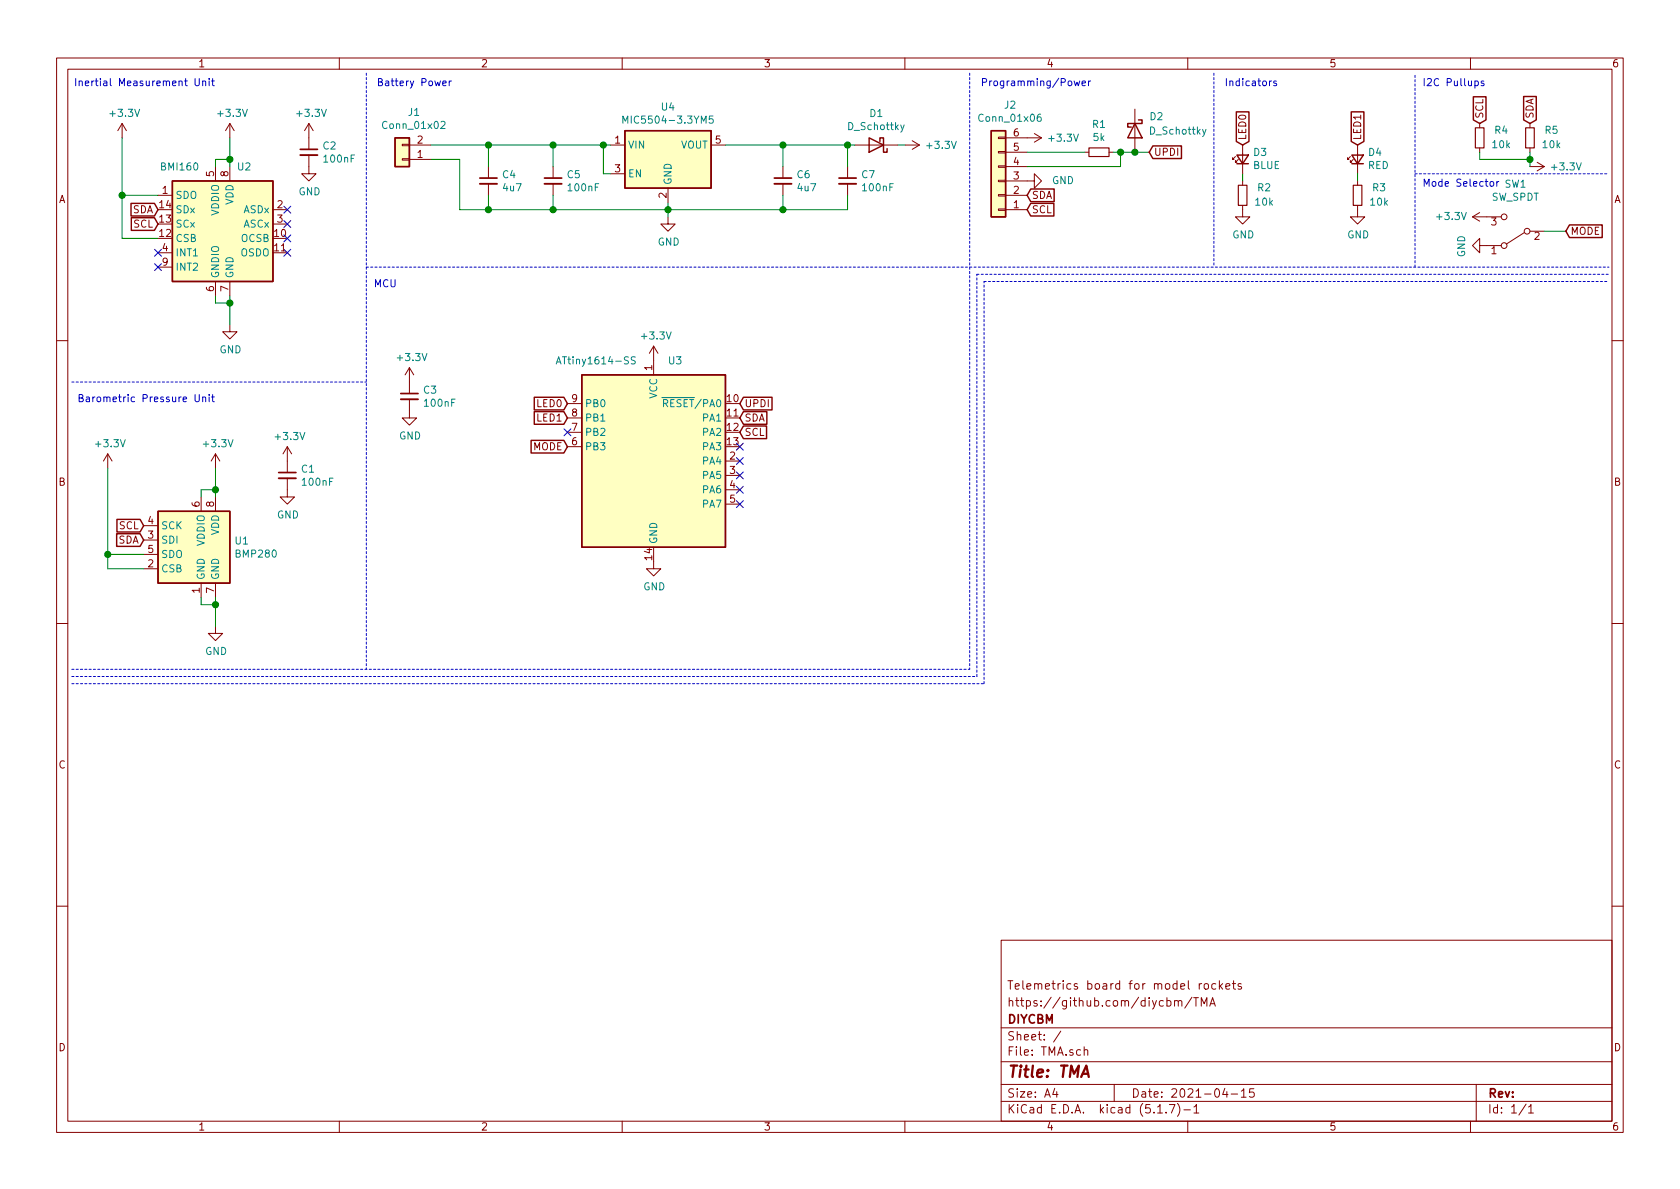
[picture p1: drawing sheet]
EESchema Schematic File Version 4
EELAYER 30 0
EELAYER END
$Descr A4 11693 8268
encoding utf-8
Sheet 1 1
Title "TMA"
Date "2021-04-15"
Rev ""
Comp "DIYCBM "
Comment1 "https://github.com/diycbm/TMA"
Comment2 "Telemetrics board for model rockets"
Comment3 ""
Comment4 ""
$EndDescr
$Comp
L Sensor_Motion:BMI160 U2
U 1 1
P 1600 1550
F 0 "U2" H 1700 1950 50  0000 C CNN
F 1 "BMI160" H 1250 1950 50  0000 C CNN
F 2 "Package_LGA:Bosch_LGA-14_3x2.5mm_P0.5mm" H 1600 1550 50  0001 C CNN
F 3 "https://ae-bst.resource.bosch.com/media/_tech/media/datasheets/BST-BMI160-DS000.pdf" H 900 2400 50  0001 C CNN
	1    1600 1550
	1    0    0    -1  
$EndComp
Wire Wire Line
	1500 1150 1500 1100
Wire Wire Line
	1500 1100 1600 1100
Wire Wire Line
	1600 1100 1600 1150
Connection ~ 1600 1100
Wire Wire Line
	1500 2050 1500 2100
Wire Wire Line
	1500 2100 1600 2100
Wire Wire Line
	1600 2100 1600 2050
Connection ~ 1600 2100
$Comp
L power:+3.3V #PWR0101
U 1 1
P 1600 950
F 0 "#PWR0101" H 1600 800 50  0001 C CNN
F 1 "+3.3V" H 1615 1123 50  0000 C CNN
F 2 "" H 1600 950 50  0001 C CNN
F 3 "" H 1600 950 50  0001 C CNN
	1    1600 950 
	1    0    0    -1  
$EndComp
$Comp
L power:GND #PWR0102
U 1 1
P 1600 2250
F 0 "#PWR0102" H 1600 2000 50  0001 C CNN
F 1 "GND" H 1605 2077 50  0000 C CNN
F 2 "" H 1600 2250 50  0001 C CNN
F 3 "" H 1600 2250 50  0001 C CNN
	1    1600 2250
	1    0    0    -1  
$EndComp
NoConn ~ 1100 1750
NoConn ~ 1100 1850
NoConn ~ 2000 1750
NoConn ~ 2000 1650
NoConn ~ 2000 1550
NoConn ~ 2000 1450
Text GLabel 1100 1450 0    50   Input ~ 0
SDA
Text GLabel 1100 1550 0    50   Input ~ 0
SCL
Wire Wire Line
	1100 1350 850  1350
Wire Wire Line
	850  1350 850  1650
Wire Wire Line
	850  1650 1100 1650
$Comp
L power:+3.3V #PWR0103
U 1 1
P 850 950
F 0 "#PWR0103" H 850 800 50  0001 C CNN
F 1 "+3.3V" H 865 1123 50  0000 C CNN
F 2 "" H 850 950 50  0001 C CNN
F 3 "" H 850 950 50  0001 C CNN
	1    850  950 
	1    0    0    -1  
$EndComp
Wire Wire Line
	850  950  850  1350
Connection ~ 850  1350
Text Notes 1500 600  2    50   ~ 0
Inertial Measurement Unit
$Comp
L Sensor_Pressure:BMP280 U1
U 1 1
P 1400 3850
F 0 "U1" H 1630 3946 50  0000 L CNN
F 1 "BMP280" H 1630 3855 50  0000 L CNN
F 2 "Package_LGA:Bosch_LGA-8_2x2.5mm_P0.65mm_ClockwisePinNumbering" H 1400 3150 50  0001 C CNN
F 3 "https://ae-bst.resource.bosch.com/media/_tech/media/datasheets/BST-BMP280-DS001.pdf" H 1400 3850 50  0001 C CNN
	1    1400 3850
	1    0    0    -1  
$EndComp
Wire Wire Line
	1400 3450 1400 3400
Wire Wire Line
	1400 3400 1500 3400
Wire Wire Line
	1500 3400 1500 3450
Connection ~ 1500 3400
Wire Wire Line
	1400 4150 1400 4200
Wire Wire Line
	1400 4200 1500 4200
Wire Wire Line
	1500 4200 1500 4150
Connection ~ 1500 4200
$Comp
L power:+3.3V #PWR0104
U 1 1
P 1500 3250
F 0 "#PWR0104" H 1500 3100 50  0001 C CNN
F 1 "+3.3V" H 1515 3423 50  0000 C CNN
F 2 "" H 1500 3250 50  0001 C CNN
F 3 "" H 1500 3250 50  0001 C CNN
	1    1500 3250
	1    0    0    -1  
$EndComp
$Comp
L power:GND #PWR0105
U 1 1
P 1500 4350
F 0 "#PWR0105" H 1500 4100 50  0001 C CNN
F 1 "GND" H 1505 4177 50  0000 C CNN
F 2 "" H 1500 4350 50  0001 C CNN
F 3 "" H 1500 4350 50  0001 C CNN
	1    1500 4350
	1    0    0    -1  
$EndComp
Text Notes 1500 2800 2    50   ~ 0
Barometric Pressure Unit
Text GLabel 1000 3750 0    50   Input ~ 0
SDA
Text GLabel 1000 3650 0    50   Input ~ 0
SCL
$Comp
L power:+3.3V #PWR0106
U 1 1
P 750 3250
F 0 "#PWR0106" H 750 3100 50  0001 C CNN
F 1 "+3.3V" H 765 3423 50  0000 C CNN
F 2 "" H 750 3250 50  0001 C CNN
F 3 "" H 750 3250 50  0001 C CNN
	1    750  3250
	1    0    0    -1  
$EndComp
Wire Wire Line
	750  3250 750  3850
Wire Wire Line
	750  3850 1000 3850
Wire Wire Line
	750  3850 750  3950
Wire Wire Line
	750  3950 1000 3950
Connection ~ 750  3850
Wire Notes Line
	500  2650 2550 2650
Text Notes 2600 2000 0    50   ~ 0
MCU
Wire Wire Line
	1500 3250 1500 3400
Wire Wire Line
	1500 4200 1500 4350
$Comp
L Device:C_Small C1
U 1 1
P 2000 3300
F 0 "C1" H 2092 3346 50  0000 L CNN
F 1 "100nF" H 2092 3255 50  0000 L CNN
F 2 "" H 2000 3300 50  0001 C CNN
F 3 "~" H 2000 3300 50  0001 C CNN
	1    2000 3300
	1    0    0    -1  
$EndComp
$Comp
L power:+3.3V #PWR01
U 1 1
P 2000 3200
F 0 "#PWR01" H 2000 3050 50  0001 C CNN
F 1 "+3.3V" H 2015 3373 50  0000 C CNN
F 2 "" H 2000 3200 50  0001 C CNN
F 3 "" H 2000 3200 50  0001 C CNN
	1    2000 3200
	1    0    0    -1  
$EndComp
$Comp
L power:GND #PWR02
U 1 1
P 2000 3400
F 0 "#PWR02" H 2000 3150 50  0001 C CNN
F 1 "GND" H 2005 3227 50  0000 C CNN
F 2 "" H 2000 3400 50  0001 C CNN
F 3 "" H 2000 3400 50  0001 C CNN
	1    2000 3400
	1    0    0    -1  
$EndComp
Wire Wire Line
	1600 950  1600 1100
Wire Wire Line
	1600 2100 1600 2250
$Comp
L Device:C_Small C2
U 1 1
P 2150 1050
F 0 "C2" H 2242 1096 50  0000 L CNN
F 1 "100nF" H 2242 1005 50  0000 L CNN
F 2 "" H 2150 1050 50  0001 C CNN
F 3 "~" H 2150 1050 50  0001 C CNN
	1    2150 1050
	1    0    0    -1  
$EndComp
$Comp
L power:+3.3V #PWR03
U 1 1
P 2150 950
F 0 "#PWR03" H 2150 800 50  0001 C CNN
F 1 "+3.3V" H 2165 1123 50  0000 C CNN
F 2 "" H 2150 950 50  0001 C CNN
F 3 "" H 2150 950 50  0001 C CNN
	1    2150 950 
	1    0    0    -1  
$EndComp
$Comp
L power:GND #PWR04
U 1 1
P 2150 1150
F 0 "#PWR04" H 2150 900 50  0001 C CNN
F 1 "GND" H 2155 977 50  0000 C CNN
F 2 "" H 2150 1150 50  0001 C CNN
F 3 "" H 2150 1150 50  0001 C CNN
	1    2150 1150
	1    0    0    -1  
$EndComp
Text Notes 3150 600  2    50   ~ 0
Battery Power
Text Notes 7600 600  2    50   ~ 0
Programming/Power\n
$Comp
L Connector_Generic:Conn_01x02 J1
U 1 1
P 2800 1100
F 0 "J1" H 2718 775 50  0000 C CNN
F 1 "Conn_01x02" H 2718 866 50  0000 C CNN
F 2 "" H 2800 1100 50  0001 C CNN
F 3 "~" H 2800 1100 50  0001 C CNN
	1    2800 1100
	-1   0    0    1   
$EndComp
$Comp
L MCU_Microchip_ATtiny:ATtiny1614-SS U3
U 1 1
P 4550 3200
F 0 "U3" H 4700 3900 50  0000 C CNN
F 1 "ATtiny1614-SS" H 4150 3900 50  0000 C CNN
F 2 "Package_SO:SOIC-14_3.9x8.7mm_P1.27mm" H 4550 3200 50  0001 C CIN
F 3 "http://ww1.microchip.com/downloads/en/DeviceDoc/ATtiny1614-data-sheet-40001995A.pdf" H 4550 3200 50  0001 C CNN
	1    4550 3200
	1    0    0    -1  
$EndComp
$Comp
L power:+3.3V #PWR05
U 1 1
P 2850 2650
F 0 "#PWR05" H 2850 2500 50  0001 C CNN
F 1 "+3.3V" H 2865 2823 50  0000 C CNN
F 2 "" H 2850 2650 50  0001 C CNN
F 3 "" H 2850 2650 50  0001 C CNN
	1    2850 2650
	1    0    0    -1  
$EndComp
$Comp
L power:GND #PWR06
U 1 1
P 2850 2850
F 0 "#PWR06" H 2850 2600 50  0001 C CNN
F 1 "GND" H 2855 2677 50  0000 C CNN
F 2 "" H 2850 2850 50  0001 C CNN
F 3 "" H 2850 2850 50  0001 C CNN
	1    2850 2850
	1    0    0    -1  
$EndComp
$Comp
L Device:C_Small C3
U 1 1
P 2850 2750
F 0 "C3" H 2942 2796 50  0000 L CNN
F 1 "100nF" H 2942 2705 50  0000 L CNN
F 2 "" H 2850 2750 50  0001 C CNN
F 3 "~" H 2850 2750 50  0001 C CNN
	1    2850 2750
	1    0    0    -1  
$EndComp
$Comp
L power:+3.3V #PWR07
U 1 1
P 4550 2500
F 0 "#PWR07" H 4550 2350 50  0001 C CNN
F 1 "+3.3V" H 4565 2673 50  0000 C CNN
F 2 "" H 4550 2500 50  0001 C CNN
F 3 "" H 4550 2500 50  0001 C CNN
	1    4550 2500
	1    0    0    -1  
$EndComp
$Comp
L power:GND #PWR08
U 1 1
P 4550 3900
F 0 "#PWR08" H 4550 3650 50  0001 C CNN
F 1 "GND" H 4555 3727 50  0000 C CNN
F 2 "" H 4550 3900 50  0001 C CNN
F 3 "" H 4550 3900 50  0001 C CNN
	1    4550 3900
	1    0    0    -1  
$EndComp
Text GLabel 5150 2800 2    50   Input ~ 0
UPDI
$Comp
L Regulator_Linear:MIC5504-3.3YM5 U4
U 1 1
P 4650 1100
F 0 "U4" H 4650 1467 50  0000 C CNN
F 1 "MIC5504-3.3YM5" H 4650 1376 50  0000 C CNN
F 2 "Package_TO_SOT_SMD:SOT-23-5" H 4650 700 50  0001 C CNN
F 3 "http://ww1.microchip.com/downloads/en/DeviceDoc/MIC550X.pdf" H 4400 1350 50  0001 C CNN
	1    4650 1100
	1    0    0    -1  
$EndComp
Wire Wire Line
	3000 1000 3400 1000
Connection ~ 3400 1000
Wire Wire Line
	3400 1000 3850 1000
$Comp
L Device:C_Small C4
U 1 1
P 3400 1250
F 0 "C4" H 3492 1296 50  0000 L CNN
F 1 "4u7" H 3492 1205 50  0000 L CNN
F 2 "" H 3400 1250 50  0001 C CNN
F 3 "~" H 3400 1250 50  0001 C CNN
	1    3400 1250
	1    0    0    -1  
$EndComp
$Comp
L Device:C_Small C5
U 1 1
P 3850 1250
F 0 "C5" H 3942 1296 50  0000 L CNN
F 1 "100nF" H 3942 1205 50  0000 L CNN
F 2 "" H 3850 1250 50  0001 C CNN
F 3 "~" H 3850 1250 50  0001 C CNN
	1    3850 1250
	1    0    0    -1  
$EndComp
Connection ~ 3850 1000
Wire Wire Line
	3850 1000 4200 1000
$Comp
L power:GND #PWR09
U 1 1
P 4650 1500
F 0 "#PWR09" H 4650 1250 50  0001 C CNN
F 1 "GND" H 4655 1327 50  0000 C CNN
F 2 "" H 4650 1500 50  0001 C CNN
F 3 "" H 4650 1500 50  0001 C CNN
	1    4650 1500
	1    0    0    -1  
$EndComp
Wire Wire Line
	3000 1100 3200 1100
Wire Wire Line
	3200 1100 3200 1450
Wire Wire Line
	3400 1000 3400 1150
Wire Wire Line
	3400 1350 3400 1450
Connection ~ 3400 1450
Wire Wire Line
	3400 1450 3200 1450
Wire Wire Line
	3850 1000 3850 1150
Wire Wire Line
	3850 1350 3850 1450
Connection ~ 3850 1450
Wire Wire Line
	3850 1450 3400 1450
Wire Wire Line
	5050 1000 5450 1000
Connection ~ 5450 1000
Wire Wire Line
	5450 1000 5900 1000
$Comp
L Device:C_Small C6
U 1 1
P 5450 1250
F 0 "C6" H 5542 1296 50  0000 L CNN
F 1 "4u7" H 5542 1205 50  0000 L CNN
F 2 "" H 5450 1250 50  0001 C CNN
F 3 "~" H 5450 1250 50  0001 C CNN
	1    5450 1250
	1    0    0    -1  
$EndComp
$Comp
L Device:C_Small C7
U 1 1
P 5900 1250
F 0 "C7" H 5992 1296 50  0000 L CNN
F 1 "100nF" H 5992 1205 50  0000 L CNN
F 2 "" H 5900 1250 50  0001 C CNN
F 3 "~" H 5900 1250 50  0001 C CNN
	1    5900 1250
	1    0    0    -1  
$EndComp
Wire Wire Line
	5450 1000 5450 1150
Wire Wire Line
	5450 1350 5450 1450
Wire Wire Line
	5900 1000 5900 1150
Wire Wire Line
	5900 1350 5900 1450
Wire Wire Line
	3850 1450 4650 1450
Connection ~ 5450 1450
Wire Wire Line
	5450 1450 5900 1450
Wire Wire Line
	4650 1400 4650 1450
Connection ~ 4650 1450
Wire Wire Line
	4650 1450 5450 1450
Wire Wire Line
	4650 1500 4650 1450
Wire Wire Line
	4200 1000 4200 1200
Wire Wire Line
	4200 1200 4250 1200
Connection ~ 4200 1000
Wire Wire Line
	4200 1000 4250 1000
$Comp
L power:+3.3V #PWR010
U 1 1
P 6300 1000
F 0 "#PWR010" H 6300 850 50  0001 C CNN
F 1 "+3.3V" V 6300 1250 50  0000 C CNN
F 2 "" H 6300 1000 50  0001 C CNN
F 3 "" H 6300 1000 50  0001 C CNN
	1    6300 1000
	0    1    1    0   
$EndComp
$Comp
L Device:D_Schottky D1
U 1 1
P 6100 1000
F 0 "D1" H 6100 783 50  0000 C CNN
F 1 "D_Schottky" H 6100 874 50  0000 C CNN
F 2 "" H 6100 1000 50  0001 C CNN
F 3 "~" H 6100 1000 50  0001 C CNN
	1    6100 1000
	-1   0    0    1   
$EndComp
Wire Wire Line
	5900 1000 5950 1000
Connection ~ 5900 1000
Wire Wire Line
	6250 1000 6300 1000
$Comp
L power:+3.3V #PWR011
U 1 1
P 7150 950
F 0 "#PWR011" H 7150 800 50  0001 C CNN
F 1 "+3.3V" V 7150 1200 50  0000 C CNN
F 2 "" H 7150 950 50  0001 C CNN
F 3 "" H 7150 950 50  0001 C CNN
	1    7150 950 
	0    1    1    0   
$EndComp
$Comp
L power:GND #PWR012
U 1 1
P 7150 1250
F 0 "#PWR012" H 7150 1000 50  0001 C CNN
F 1 "GND" V 7150 1000 50  0000 C CNN
F 2 "" H 7150 1250 50  0001 C CNN
F 3 "" H 7150 1250 50  0001 C CNN
	1    7150 1250
	0    -1   -1   0   
$EndComp
$Comp
L Device:R_Small R1
U 1 1
P 7650 1050
F 0 "R1" V 7454 1050 50  0000 C CNN
F 1 "5k" V 7545 1050 50  0000 C CNN
F 2 "" H 7650 1050 50  0001 C CNN
F 3 "~" H 7650 1050 50  0001 C CNN
	1    7650 1050
	0    1    1    0   
$EndComp
Wire Wire Line
	7150 1050 7550 1050
Wire Wire Line
	7800 1150 7800 1050
Wire Wire Line
	7800 1050 7750 1050
Wire Wire Line
	7150 1150 7800 1150
Wire Wire Line
	7800 1050 7900 1050
Connection ~ 7800 1050
$Comp
L Device:D_Schottky D2
U 1 1
P 7900 900
F 0 "D2" V 7800 1050 50  0000 C CNN
F 1 "D_Schottky" V 7900 1200 50  0000 C CNN
F 2 "" H 7900 900 50  0001 C CNN
F 3 "~" H 7900 900 50  0001 C CNN
	1    7900 900 
	0    1    1    0   
$EndComp
Wire Wire Line
	7900 1050 8000 1050
Connection ~ 7900 1050
Text GLabel 8000 1050 2    50   Input ~ 0
UPDI
Wire Notes Line
	2550 1850 11200 1850
Wire Notes Line
	2550 500  2550 4650
Wire Notes Line
	8450 500  8450 1850
Wire Notes Line
	500  4650 6750 4650
Wire Notes Line
	6750 500  6750 4650
Wire Notes Line
	500  4700 6800 4700
Wire Notes Line
	6800 4700 6800 1900
Wire Notes Line
	6800 1900 11200 1900
Wire Notes Line
	500  4750 6850 4750
Wire Notes Line
	6850 4750 6850 1950
Wire Notes Line
	6850 1950 11200 1950
Text GLabel 5150 2900 2    50   Input ~ 0
SDA
Text GLabel 5150 3000 2    50   Input ~ 0
SCL
$Comp
L Connector_Generic:Conn_01x06 J2
U 1 1
P 6950 1250
F 0 "J2" H 6868 725 50  0000 C CNN
F 1 "Conn_01x06" H 6868 816 50  0000 C CNN
F 2 "" H 6950 1250 50  0001 C CNN
F 3 "~" H 6950 1250 50  0001 C CNN
	1    6950 1250
	-1   0    0    1   
$EndComp
Text GLabel 7150 1350 2    50   Input ~ 0
SDA
Text GLabel 7150 1450 2    50   Input ~ 0
SCL
NoConn ~ 5150 3100
NoConn ~ 5150 3200
NoConn ~ 5150 3300
NoConn ~ 5150 3400
NoConn ~ 5150 3500
$Comp
L Device:LED_Small D3
U 1 1
P 8650 1100
F 0 "D3" V 8696 1030 50  0000 R CNN
F 1 "BLUE" V 8605 1030 50  0000 R CNN
F 2 "" V 8650 1100 50  0001 C CNN
F 3 "~" V 8650 1100 50  0001 C CNN
	1    8650 1100
	0    -1   -1   0   
$EndComp
$Comp
L Device:LED_Small D4
U 1 1
P 9450 1100
F 0 "D4" V 9496 1030 50  0000 R CNN
F 1 "RED" V 9405 1030 50  0000 R CNN
F 2 "" V 9450 1100 50  0001 C CNN
F 3 "~" V 9450 1100 50  0001 C CNN
	1    9450 1100
	0    -1   -1   0   
$EndComp
Text Notes 8900 600  2    50   ~ 0
Indicators
Text GLabel 3950 2800 0    50   Input ~ 0
LED0
Text GLabel 3950 2900 0    50   Input ~ 0
LED1
NoConn ~ 3950 3000
Text GLabel 8650 1000 1    50   Input ~ 0
LED0
Text GLabel 9450 1000 1    50   Input ~ 0
LED1
$Comp
L power:GND #PWR013
U 1 1
P 8650 1450
F 0 "#PWR013" H 8650 1200 50  0001 C CNN
F 1 "GND" H 8655 1277 50  0000 C CNN
F 2 "" H 8650 1450 50  0001 C CNN
F 3 "" H 8650 1450 50  0001 C CNN
	1    8650 1450
	1    0    0    -1  
$EndComp
$Comp
L power:GND #PWR014
U 1 1
P 9450 1450
F 0 "#PWR014" H 9450 1200 50  0001 C CNN
F 1 "GND" H 9455 1277 50  0000 C CNN
F 2 "" H 9450 1450 50  0001 C CNN
F 3 "" H 9450 1450 50  0001 C CNN
	1    9450 1450
	1    0    0    -1  
$EndComp
$Comp
L Device:R_Small R2
U 1 1
P 8650 1350
F 0 "R2" H 8500 1300 50  0000 C CNN
F 1 "10k" H 8500 1400 50  0000 C CNN
F 2 "" H 8650 1350 50  0001 C CNN
F 3 "~" H 8650 1350 50  0001 C CNN
	1    8650 1350
	-1   0    0    1   
$EndComp
$Comp
L Device:R_Small R3
U 1 1
P 9450 1350
F 0 "R3" H 9300 1300 50  0000 C CNN
F 1 "10k" H 9300 1400 50  0000 C CNN
F 2 "" H 9450 1350 50  0001 C CNN
F 3 "~" H 9450 1350 50  0001 C CNN
	1    9450 1350
	-1   0    0    1   
$EndComp
Wire Wire Line
	9450 1200 9450 1250
Wire Wire Line
	8650 1200 8650 1250
Wire Notes Line
	9850 1850 9850 500 
Text GLabel 10300 850  1    50   Input ~ 0
SCL
$Comp
L Device:R_Small R4
U 1 1
P 10300 950
F 0 "R4" H 10150 900 50  0000 C CNN
F 1 "10k" H 10150 1000 50  0000 C CNN
F 2 "" H 10300 950 50  0001 C CNN
F 3 "~" H 10300 950 50  0001 C CNN
	1    10300 950 
	-1   0    0    1   
$EndComp
$Comp
L Device:R_Small R5
U 1 1
P 10650 950
F 0 "R5" H 10500 900 50  0000 C CNN
F 1 "10k" H 10500 1000 50  0000 C CNN
F 2 "" H 10650 950 50  0001 C CNN
F 3 "~" H 10650 950 50  0001 C CNN
	1    10650 950 
	-1   0    0    1   
$EndComp
Text GLabel 10650 850  1    50   Input ~ 0
SDA
$Comp
L power:+3.3V #PWR017
U 1 1
P 10650 1150
F 0 "#PWR017" H 10650 1000 50  0001 C CNN
F 1 "+3.3V" V 10650 1400 50  0000 C CNN
F 2 "" H 10650 1150 50  0001 C CNN
F 3 "" H 10650 1150 50  0001 C CNN
	1    10650 1150
	0    1    1    0   
$EndComp
Wire Wire Line
	10300 1050 10300 1100
Wire Wire Line
	10300 1100 10650 1100
Wire Wire Line
	10650 1100 10650 1150
Wire Wire Line
	10650 1050 10650 1100
Connection ~ 10650 1100
Text Notes 9900 600  0    50   ~ 0
I2C Pullups\n
Wire Notes Line
	9850 1200 11200 1200
$Comp
L Switch:SW_SPDT SW1
U 1 1
P 10550 1600
F 0 "SW1" H 10550 1275 50  0000 C CNN
F 1 "SW_SPDT" H 10550 1366 50  0000 C CNN
F 2 "" H 10550 1600 50  0001 C CNN
F 3 "~" H 10550 1600 50  0001 C CNN
	1    10550 1600
	-1   0    0    1   
$EndComp
Text GLabel 10900 1600 2    50   Input ~ 0
MODE
$Comp
L power:+3.3V #PWR015
U 1 1
P 10350 1500
F 0 "#PWR015" H 10350 1350 50  0001 C CNN
F 1 "+3.3V" V 10350 1750 50  0000 C CNN
F 2 "" H 10350 1500 50  0001 C CNN
F 3 "" H 10350 1500 50  0001 C CNN
	1    10350 1500
	0    -1   -1   0   
$EndComp
$Comp
L power:GND #PWR016
U 1 1
P 10350 1700
F 0 "#PWR016" H 10350 1450 50  0001 C CNN
F 1 "GND" H 10355 1527 50  0000 C CNN
F 2 "" H 10350 1700 50  0001 C CNN
F 3 "" H 10350 1700 50  0001 C CNN
	1    10350 1700
	0    1    1    0   
$EndComp
Text Notes 9900 1300 0    50   ~ 0
Mode Selector
Text GLabel 3950 3100 0    50   Input ~ 0
MODE
Wire Wire Line
	10750 1600 10900 1600
$EndSCHEMATC
